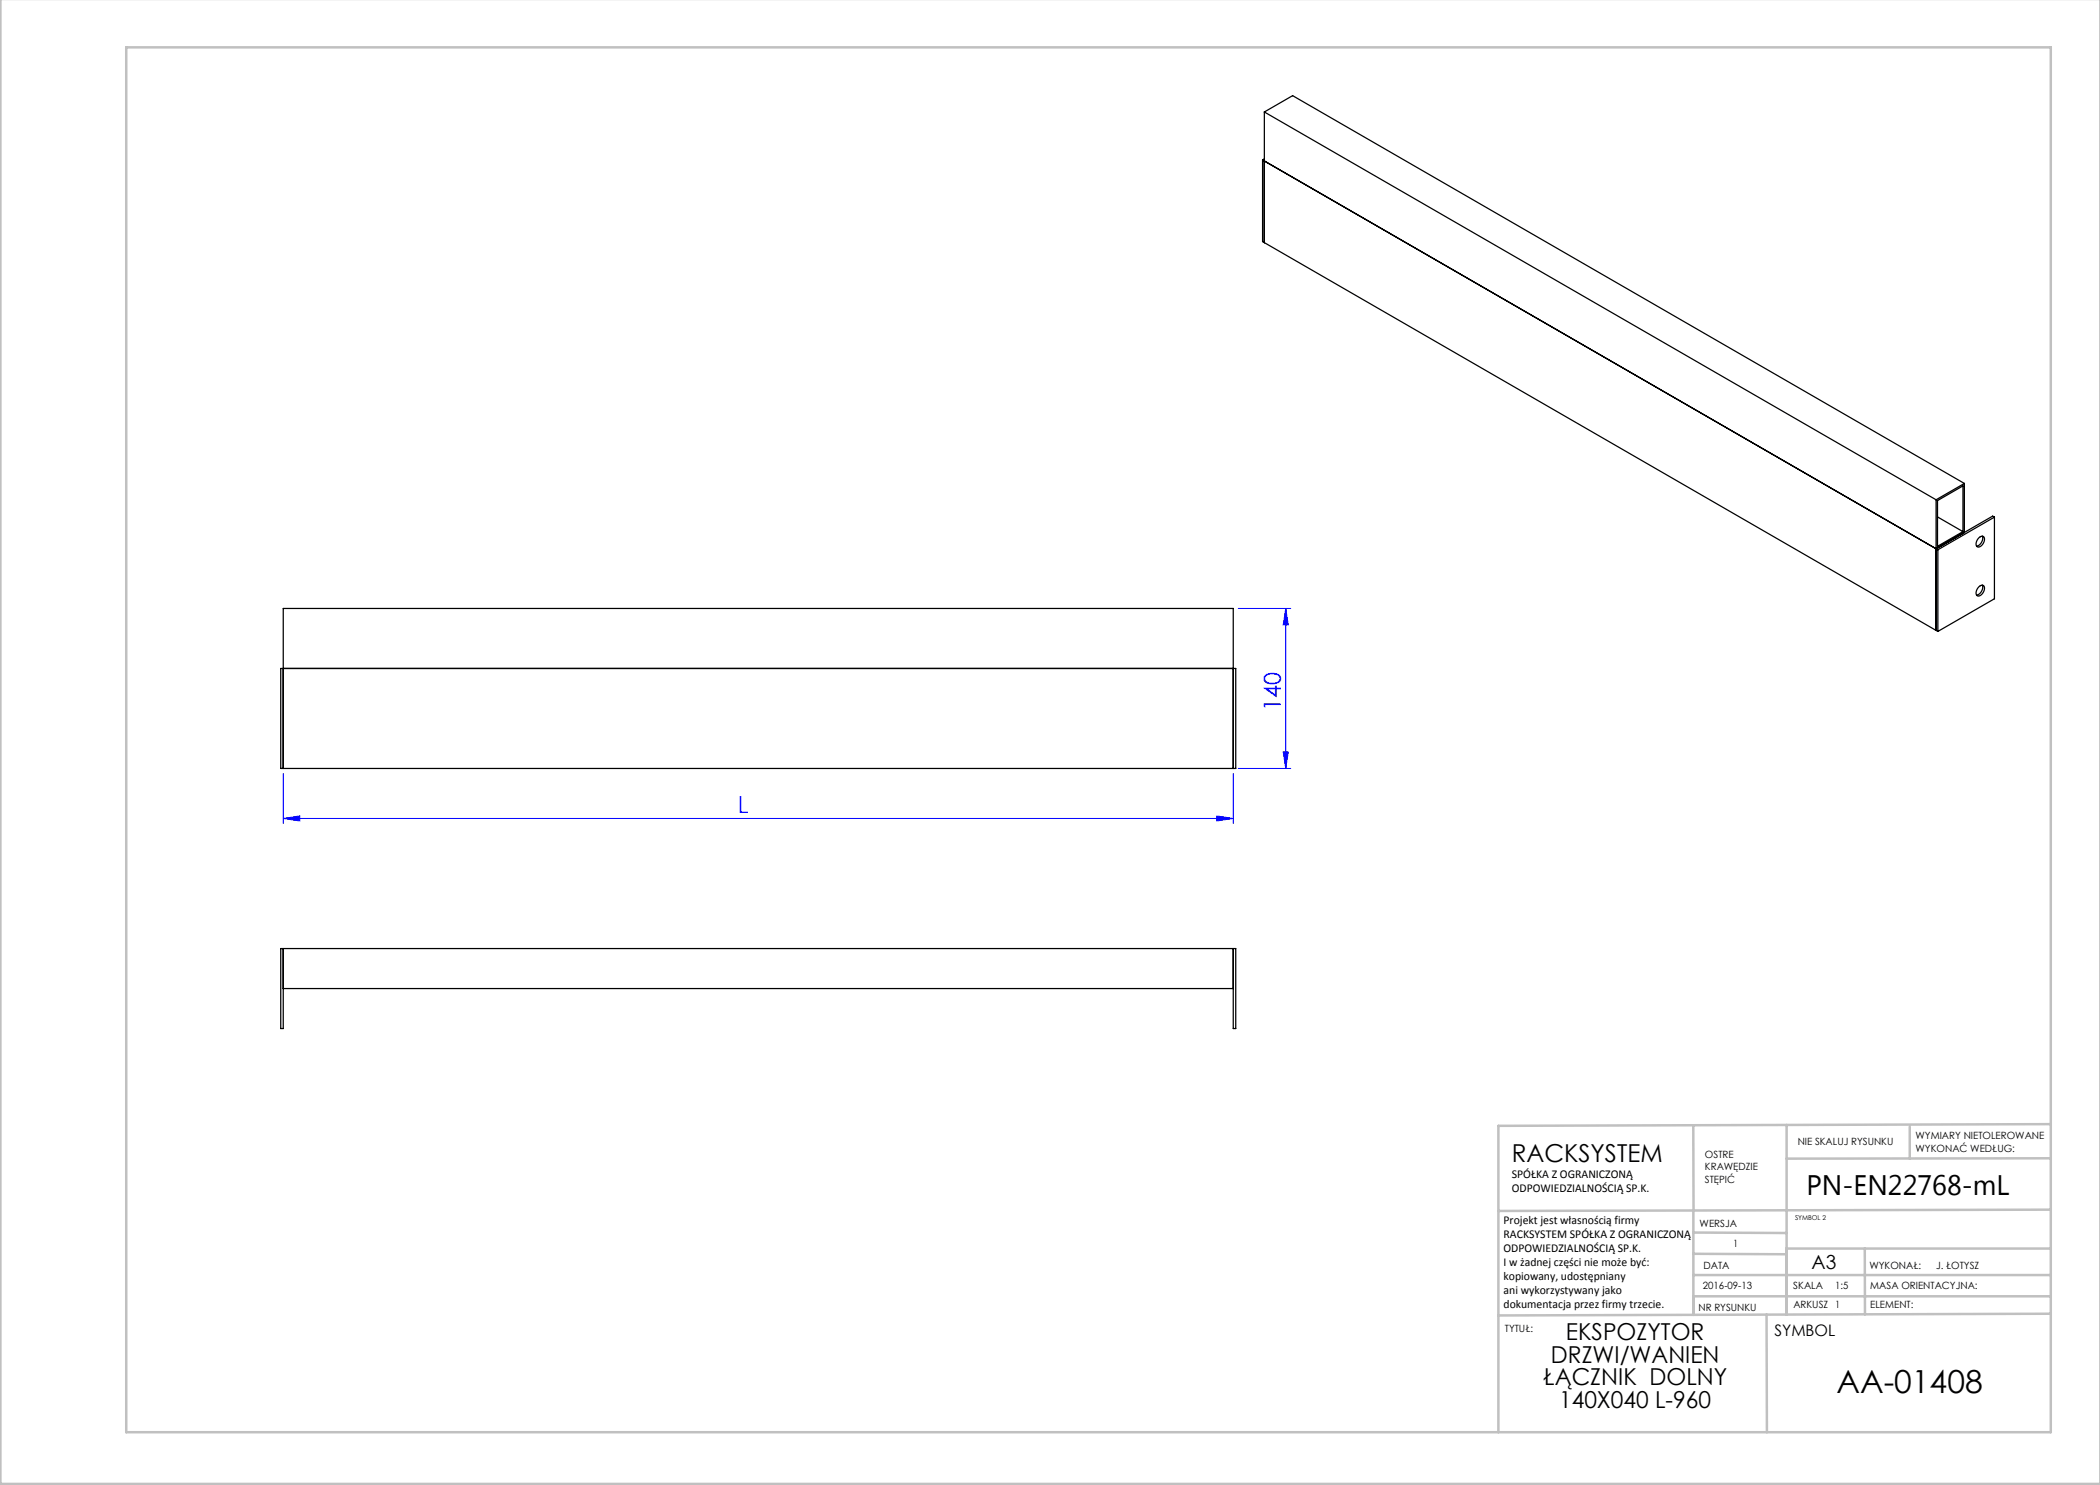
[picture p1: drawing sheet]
<svg xmlns="http://www.w3.org/2000/svg" width="420mm" height="297mm" viewBox="0 0 420 297" stroke-linecap="round" stroke-linejoin="round" font-family="sans-serif">
<path d="M247.6 121.7h10.5M257.1 121.7v32M257.1 121.7l.6 3.3h-1.1zM56.6 154.7v10M246.6 154.7v10M247.6 153.7h10.5M256.6 150.4h1.1l-.6 3.3zM56.6 163.7l3.4-.5v1zM56.6 163.7h190M243.3 163.2l3.3 .5-3.3 .5z" fill="none" stroke="#00f" stroke-width=".2"/>
<g fill="none" stroke="#c0c0c0" stroke-width=".5">
<path d="M.1 -.1v296.9h419.9M25.2 9.5h385v276.9h-385zM338.7 225.2v16.9M357.3 225v37.9M382 225.4v6.3M410.1 224.8l-110.4 .4v61.2M410.1 231.7h-52.8M338.7 259.3h71.5M338.7 255h71.5M338.7 250.8l18.6 .1M338.7 246.5l18.6 .1M338.7 242.1v20.9"/>
<path d="M373 249.7v13.2M410.1 241.9l-110.4 .3M410.2 249.7h-52.9v13.2M353.3 262.9l.1 23.5M410.2 262.7l-110.5 .4"/>
</g>
<g fill="#00f">
<path d="M56.6 163.7l3.4-.5v1zM243.3 163.2l3.3 .5-3.3 .5z"/>
<path d="M257.1 121.7l.6 3.3h-1.1zM256.6 150.4h1.1l-.6 3.3z"/>
</g>
<g fill="none" stroke="#000" stroke-width=".25">
<path d="M252.5 32l135.1 78M252.5 32v16.3l.4 .2M252.9 22.4v26.1M252.9 22.4l134.3 77.6M252.9 22.4l5.6-3.3 134.4 77.6M252.9 31.8l-.4 .2M252.9 48.5l134.3 77.6M387.2 100v26.1M392.9 96.7l-5.7 3.3M392.9 96.7v9.8M387.5 100.1l5.1-2.9v9.1l-5.1 3zM387.5 103.4l5.1 2.9"/>
<path d="M387.6 110v16.3M395.8 117.3a.64 .64 0 0 1 1-.1 .64 .64 0 0 1 0 .9 1.18 1.18 0 0 1-1.4 1 1.42 1.42 0 0 1 .4-1.8zM395.8 107.5a.64 .64 0 0 1 1-.1 .64 .64 0 0 1 0 .9 1.18 1.18 0 0 1-1.4 1 1.42 1.42 0 0 1 .4-1.8zM396.5 107.2a1.59 1.59 0 0 1-1.2 2M396.5 117a1.59 1.59 0 0 1-1.2 2M398.9 103.4l-.4-.2-11.3 6.6M398.9 103.4l-11.3 6.6M398.9 103.4v16.4l-11.3 6.5M56.1 133.7h191v20h-191zM387.2 126.1l.4 .2M56.6 153.7v-32h190v32M56.6 189.7v16h-.5v-16h191v16h-.5v-16"/>
<path d="M56.6 197.7h190"/>
</g>
<text font-size="6.3" x="367.3" y="278.5">AA-01408</text>
<text font-size="5.6" x="361.3" y="239.1">PN-EN22768-mL</text>
<text font-size="4.9" x="302.4" y="232.4">RACKSYSTEM</text>
<g font-size="4.7" fill="#00f">
<text x="256.1" y="142.2" transform="rotate(-90 256.1 142.2)">140</text>
<text x="147.6" y="162.7">L</text>
</g>
<g font-size="4.7">
<text x="313.2" y="268.1">EKSPOZYTOR</text>
<text x="310.2" y="272.6">DRZWI/WANIEN</text>
<text x="308.6" y="277.1">ŁĄCZNIK DOLNY</text>
<text x="311.8" y="281.6">140X040 L-960</text>
</g>
<text font-size="3.9" x="362.3" y="253.8">A3</text>
<text font-size="3.2" x="354.9" y="267.2">SYMBOL</text>
<g font-size="2.4">
<text x="302.4" y="235.6">SPÓŁKA Z OGRANICZONĄ</text>
<text x="302.4" y="238.4">ODPOWIEDZIALNOŚCIĄ SP.K.</text>
<text x="300.7" y="244.7">Projekt jest własnością firmy</text>
<text x="300.7" y="247.5">RACKSYSTEM SPÓŁKA Z OGRANICZONĄ</text>
<text x="300.7" y="250.3">ODPOWIEDZIALNOŚCIĄ SP.K.</text>
<text x="300.7" y="253.1">I w żadnej części nie może być:</text>
<text x="300.7" y="256">kopiowany, udostępniany</text>
<text x="300.7" y="258.8">ani wykorzystywany jako</text>
<text x="300.7" y="261.6">dokumentacja przez firmy trzecie.</text>
</g>
<g font-size="2">
<text x="383.1" y="227.9">WYMIARY NIETOLEROWANE</text>
<text x="341" y="231.6">OSTRE</text>
<text x="359.5" y="228.9">NIE SKALUJ RYSUNKU</text>
<text x="383.1" y="230.4">WYKONAĆ WEDŁUG:</text>
<text x="341" y="234.1">KRAWĘDZIE</text>
<text x="341" y="236.6">STĘPIĆ</text>
<text x="339.9" y="245.4">WERSJA</text>
<text x="346.6" y="249.5">1</text>
<text x="340.6" y="257.7">2016-09-13</text>
<text x="340.7" y="253.8">DATA</text>
<text x="358.7" y="257.7">SKALA</text>
<text x="367" y="257.7">1:5</text>
<text x="373.9" y="253.8">WYKONAŁ:</text>
<text x="374.1" y="257.7">MASA ORIENTACYJNA:</text>
<text x="387.2" y="253.8">J. ŁOTYSZ</text>
<text x="339.7" y="262.3">NR RYSUNKU</text>
<text x="358.7" y="261.7">ARKUSZ 1</text>
<text x="374.1" y="261.7">ELEMENT:</text>
<text x="301" y="266.4">TYTUŁ:</text>
</g>
<text font-size="1.3" x="359" y="244">SYMBOL 2</text>
</svg>
